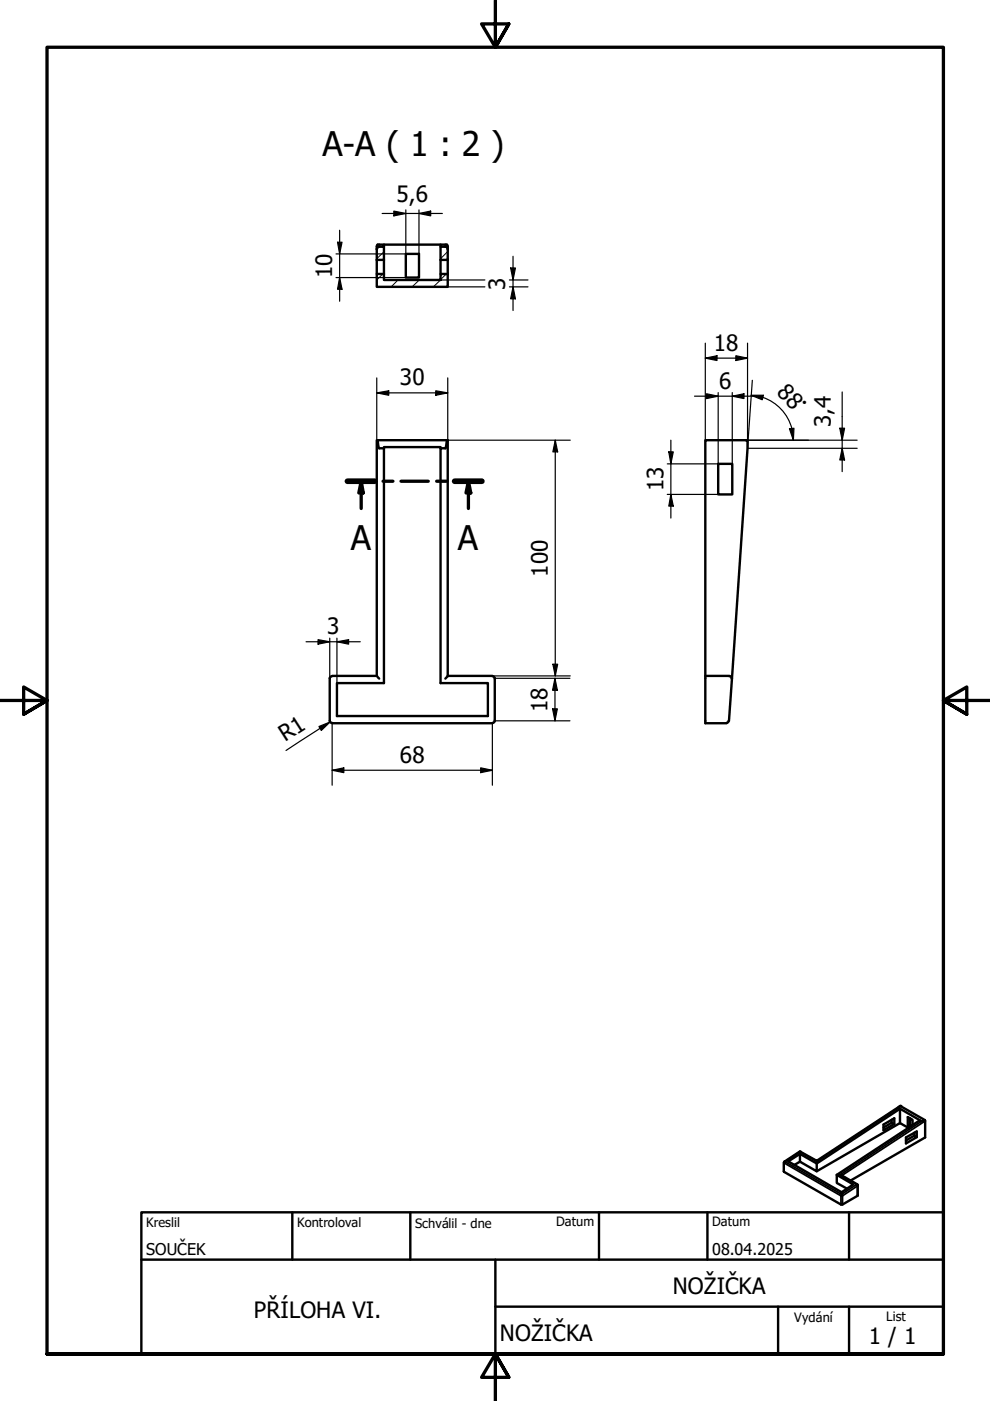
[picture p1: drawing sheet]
<svg xmlns="http://www.w3.org/2000/svg" width="210mm" height="297mm" viewBox="0 0 210 297" stroke-linecap="round" stroke-linejoin="round" font-family="sans-serif">
<path d="M81.2 58.1l-1.3 1.3M81.4 53.4l-1.5 1.4M84.4 59.4l-1.5 1.4M88.9 59.4l-1.5 1.4M93.4 59.4l-1.5 1.4M94.6 58.1l-1.2 1.2M94.9 53.3l-1.5 1.5" fill="none" stroke="#000" stroke-width=".21"/>
<g fill="none" stroke="#000" stroke-width=".38">
<path d="M190.4 234.9l-17.2 11.3-3.6-2-3.2 2.1M195.4 237.7l-17.3 11.4 3.5 2-3.2 2.1-12-6.9M196.2 237.7l-17.7 11.5M166.2 246.5v.1M166.2 246.6v1.9M166.2 246.6l12.1 6.9M166.3 246.3h.1M166.4 246.3l-.2 .3M169.5 244.2h.2M178.3 253.5v1.9M181.8 251.1h-.2l.2 .3M181.8 251.4v2.1"/>
<path d="M181.8 251.4l-3.2 2.1v1.9M181.9 251.3l-.1 .1"/>
<circle cx="178.5" cy="253.4" r=".2"/>
</g>
<g fill="none" stroke="#000" stroke-width=".51">
<path d="M79.9 58.1h1.5v1.3h12v-1.3h1.5v2.7h-15zM79.9 52.8l.2-.4 1.3-.1v2.8h-1.5M81.4 52.3v-.4h-1.3l-.2 .1v6.1M81.4 51.9h12M81.4 55.1v3M86 53.8h2.8v5.1h-2.8zM93.4 52.3v-.4h1.3l.2 .3v.6M93.4 55.1v3M94.9 52.8v2.3h-1.5M94.9 52.8l-.2-.4-1.3-.1v2.8M94.9 55.1v3M80.1 93.3l.2 1.7h1.1"/>
<path d="M80.1 93.3h-.2v50M80.1 93.3h14.8v50M94.7 93.3l-.2 1.7h-1.1v49.8h10v7h-32v-7h10v-50h12v.2M152.3 98.3h3v6.5h-3zM69.9 143.8v9l.1 .2 .4 .3M70.4 143.4l-.4 .2-.1 .2M70.4 143.3h9.5M70.4 153.3h34M79.9 143.3l.5 .6M94.9 143.3l-.5 .6M94.9 143.3h9.5M104.4 143.4h.3l.2 .4"/>
<path d="M104.9 143.8v9l-.2 .4-.3 .1M149.5 143.3v-50h9v1.7l-3.9 57.8M154.5 152.8l-.3 .4-.2 .1M154.7 143.4l.3 .1 .1 .4M154.7 143.3h-5.2v10h4.6M189 237.4v.6l.6 .3-2.3 1.3v-1.2l2.3-1.3v1.2M189 238l-1.7 1.1M190.8 235.1v3M190.9 234.5l-.5 .3 .4 .3M190.9 234.5l-17.7 11.6-3.5-1.9M190.9 234.5l5.2 3M192.5 238.9l.3 .2"/>
<path d="M192.6 239.1l-1.8-1-17.6 10.2M193 237.1v1.5l.2 .1M193 238.6l-.5 .3v-2.1l1 .6v1.2M195 237.5l-4.2-2.4-17.6 11.6M166.2 246.5v2l12.1 6.9h.3l3.3-1.9v-2.2M166.3 246.3l-.1 .2M169.5 244.2l-3.2 2.1M169.6 244.7v1.6l3.6 2v-1.6M169.6 246.3l-1.2 .7M169.8 244.2h-.3M173.2 246.1v.1M173.2 246.7l-3.6-2-2.5 1.5 11.3 6.6 2.5-1.7-3.5-2"/>
<path d="M177.4 249.1l17.6-11.6 .5 .2 .6-.2 .1 3.7-15.9 9.1M177.4 249.1v1.7l2.2 1.2M178.1 249.1l3.7 2M181.8 251.2l.1 .2M193.9 240.1v.7l.5 .3-2.3 1.3v-1.2l2.3-1.3v1.2M193.9 240.8l-1.8 1"/>
</g>
<circle cx="190.9" cy="234.5" r=".25" fill="#000"/>
<path d="M73.7 102h5.7M76.6 102l.4 2.5h-.9zM76.6 102v5.8M81.2 102h2.1M85 102h5.8M92.6 102h2.1M96.4 102h5.8M99.3 102l.5 2.5h-1zM99.3 102v5.8" fill="none" stroke="#000" stroke-width=".7"/>
<path d="M73.7 102h5.7M96.4 102h5.8" fill="none" stroke="#000" stroke-width="1.2"/>
<path d="M76.6 102l.4 2.5h-.9zM99.3 102l.5 2.5h-1z" fill="#000"/>
<path d="M105 0v10l-2.9-4.9h5.8l-2.9 4.9 2.9-4.9M0 148.5h10l-5-2.8v5.7l5-2.9-5 2.9M210 148.5h-10l5-2.8v5.7l-5-2.9 5 2.9M10 287.1v-277.1h190v277.1h-190h190M107.9 292l-2.9-4.9 2.9 4.9h-5.8l2.9-4.9v9.9" fill="none" stroke="#000" stroke-width=".7"/>
<!-- layer: Nadpis (ISO) -->
<path d="M30 257h170v30.1h-170zM62 257v10.1M87 257v10.1M127 257v10.1M150 257v10.1M180 257v10.1M30 267.1h170M105 277h95M105 267.1v20M165 277v10.1M180 277v10.1" fill="none" stroke="#000" stroke-width=".51"/>
<g fill="none" stroke="#000" stroke-width=".25">
<path d="M71.2 58.9h14.8M71.6 51.4h.9l-.5 2.4zM72 58.9l.5 2.4h-.9zM72 48.8v15.1M81 45.3h12.8M83.5 44.8l2.5 .5-2.5 .5zM86 44.5v9.3h-14.8M88.8 45.3l2.5-.5v1zM88.8 44.5v9.3M93.4 59.4h9.4M108 59.4h4M108.3 56.8h1l-.5 2.6z"/>
<path d="M108.8 54.3v11.5M94.9 60.8h7.9M108 60.8h4M108.8 60.8l.5 2.6h-1zM149.5 75.9l2.5-.5v1zM149.5 75.9h9M149.5 72.8v20.5M156 75.4l2.5 .5-2.5 .5zM158.5 72.8v20.5M79.9 83.3l2.5-.4v.9zM79.9 83.3h15M79.9 80.1v13.2"/>
<path d="M92.4 82.9l2.5 .4-2.5 .5zM94.9 80.1v13.2h26M117.7 93.3l.5 2.5h-1zM117.7 93.3v50M141.8 95.8h.9l-.5 2.5zM142.2 93.3v16.5M147.3 84h13M149.8 83.5l2.5 .5-2.5 .5zM152.3 83.2v15.1h-10.8M155.3 84l2.4-.5v1zM155.3 83.2v15.1M158.1 93.3h23.6"/>
<path d="M159.3 83.8h2.6l-.3 1zM159.3 83.8l2.4 .5M159.5 80.6l-1 14.4h23.2M161.8 84.3a9.6 9.6 0 0 1 6.1 6.5M167.4 90.9l.9-.1-.1 2.5zM167.8 90.9l.4 2.4M178.1 90.8h1l-.5 2.5zM178.6 95l.5 2.5h-1zM178.6 83.1v16.9M141.5 104.8h10.8M142.2 104.8l.5 2.5h-.9zM64.9 136.1h11.5"/>
<path d="M67.4 135.6l2.5 .5-2.5 .5zM69.9 135.3v8.5M71.4 136.1l2.5-.5v1zM71.4 135.3v9.5M67.6 154l2.4-.9-1.9 1.8zM70 153.1l-9.4 6M70.4 153.3v.6M70.4 154v12.5M94.9 143.3h26M104.4 153.3v13.2M104.9 143.8h15.9M104.9 152.8h15.9"/>
<path d="M117.2 150.3h1l-.5 2.5zM117.2 140.8h1l-.5 2.5zM117.7 143.8l.5 2.6h-1zM117.7 143.8v9M70.4 163.3l2.5-.5v1zM70.4 163.3h34M101.9 162.8l2.5 .5-2.5 .5z"/>
</g>
<g fill="#000">
<path d="M71.6 51.4h.9l-.5 2.4zM83.5 44.8l2.5 .5-2.5 .5zM88.8 45.3l2.5-.5v1zM108.3 56.8h1l-.5 2.6zM72 58.9l.5 2.4h-.9zM108.8 60.8l.5 2.6h-1zM149.5 75.9l2.5-.5v1zM156 75.4l2.5 .5-2.5 .5zM79.9 83.3l2.5-.4v.9zM92.4 82.9l2.5 .4-2.5 .5zM117.7 93.3l.5 2.5h-1zM141.8 95.8h.9l-.5 2.5z"/>
<path d="M149.8 83.5l2.5 .5-2.5 .5zM155.3 84l2.4-.5v1zM159.3 83.8h2.6l-.3 1zM167.4 90.9l.9-.1-.1 2.5zM178.1 90.8h1l-.5 2.5zM178.6 95l.5 2.5h-1zM142.2 104.8l.5 2.5h-.9zM67.4 135.6l2.5 .5-2.5 .5zM71.4 136.1l2.5-.5v1zM67.6 154l2.4-.9-1.9 1.8zM117.2 150.3h1l-.5 2.5zM117.2 140.8h1l-.5 2.5z"/>
<path d="M117.7 143.8l.5 2.6h-1zM70.4 163.3l2.5-.5v1zM101.9 162.8l2.5 .5-2.5 .5z"/>
</g>
<g font-size="7.2">
<text x="68.4" y="33">A-A ( 1 : 2 )</text>
<text x="74.4" y="116.6">A</text>
<text x="97.1" y="116.6">A</text>
</g>
<g font-size="4.8">
<text x="84.1" y="42.8">5,6</text>
<text x="70.4" y="59" transform="rotate(-90 70.4 59)">10</text>
<text x="107.1" y="61.4" transform="rotate(-90 107.1 61.4)">3</text>
<text x="151.4" y="74.3">18</text>
<text x="84.8" y="81.7">30</text>
<text x="152.5" y="82.4">6</text>
<text x="164.5" y="83.3" transform="rotate(47 164.5 83.3)">88°</text>
<text x="176.1" y="90.6" transform="rotate(-90 176.1 90.6)">3,4</text>
<text x="140.7" y="104.2" transform="rotate(-90 140.7 104.2)">13</text>
<text x="116.1" y="122.3" transform="rotate(-90 116.1 122.3)">100</text>
<text x="69.3" y="134.5">3</text>
<text x="116.1" y="150.9" transform="rotate(-90 116.1 150.9)">18</text>
<text x="60.5" y="157.4" transform="rotate(-33 60.5 157.4)">R1</text>
<text x="84.8" y="161.7">68</text>
<text x="142.6" y="274.4">NOŽIČKA</text>
<text x="53.8" y="279.4">PŘÍLOHA VI.</text>
<text x="106" y="284.4">NOŽIČKA</text>
<text x="184.2" y="285">1 / 1</text>
</g>
<g font-size="3.4">
<text x="31" y="266">SOUČEK</text>
<text x="151" y="266">08.04.2025</text>
</g>
<g font-size="2.7">
<text x="31" y="260.1">Kreslil</text>
<text x="63" y="260.1">Kontroloval</text>
<text x="88" y="260.3">Schválil - dne</text>
<text x="117.9" y="260">Datum</text>
<text x="151" y="260">Datum</text>
<text x="168.4" y="280.3">Vydání</text>
<text x="187.9" y="280">List</text>
</g>
</svg>
